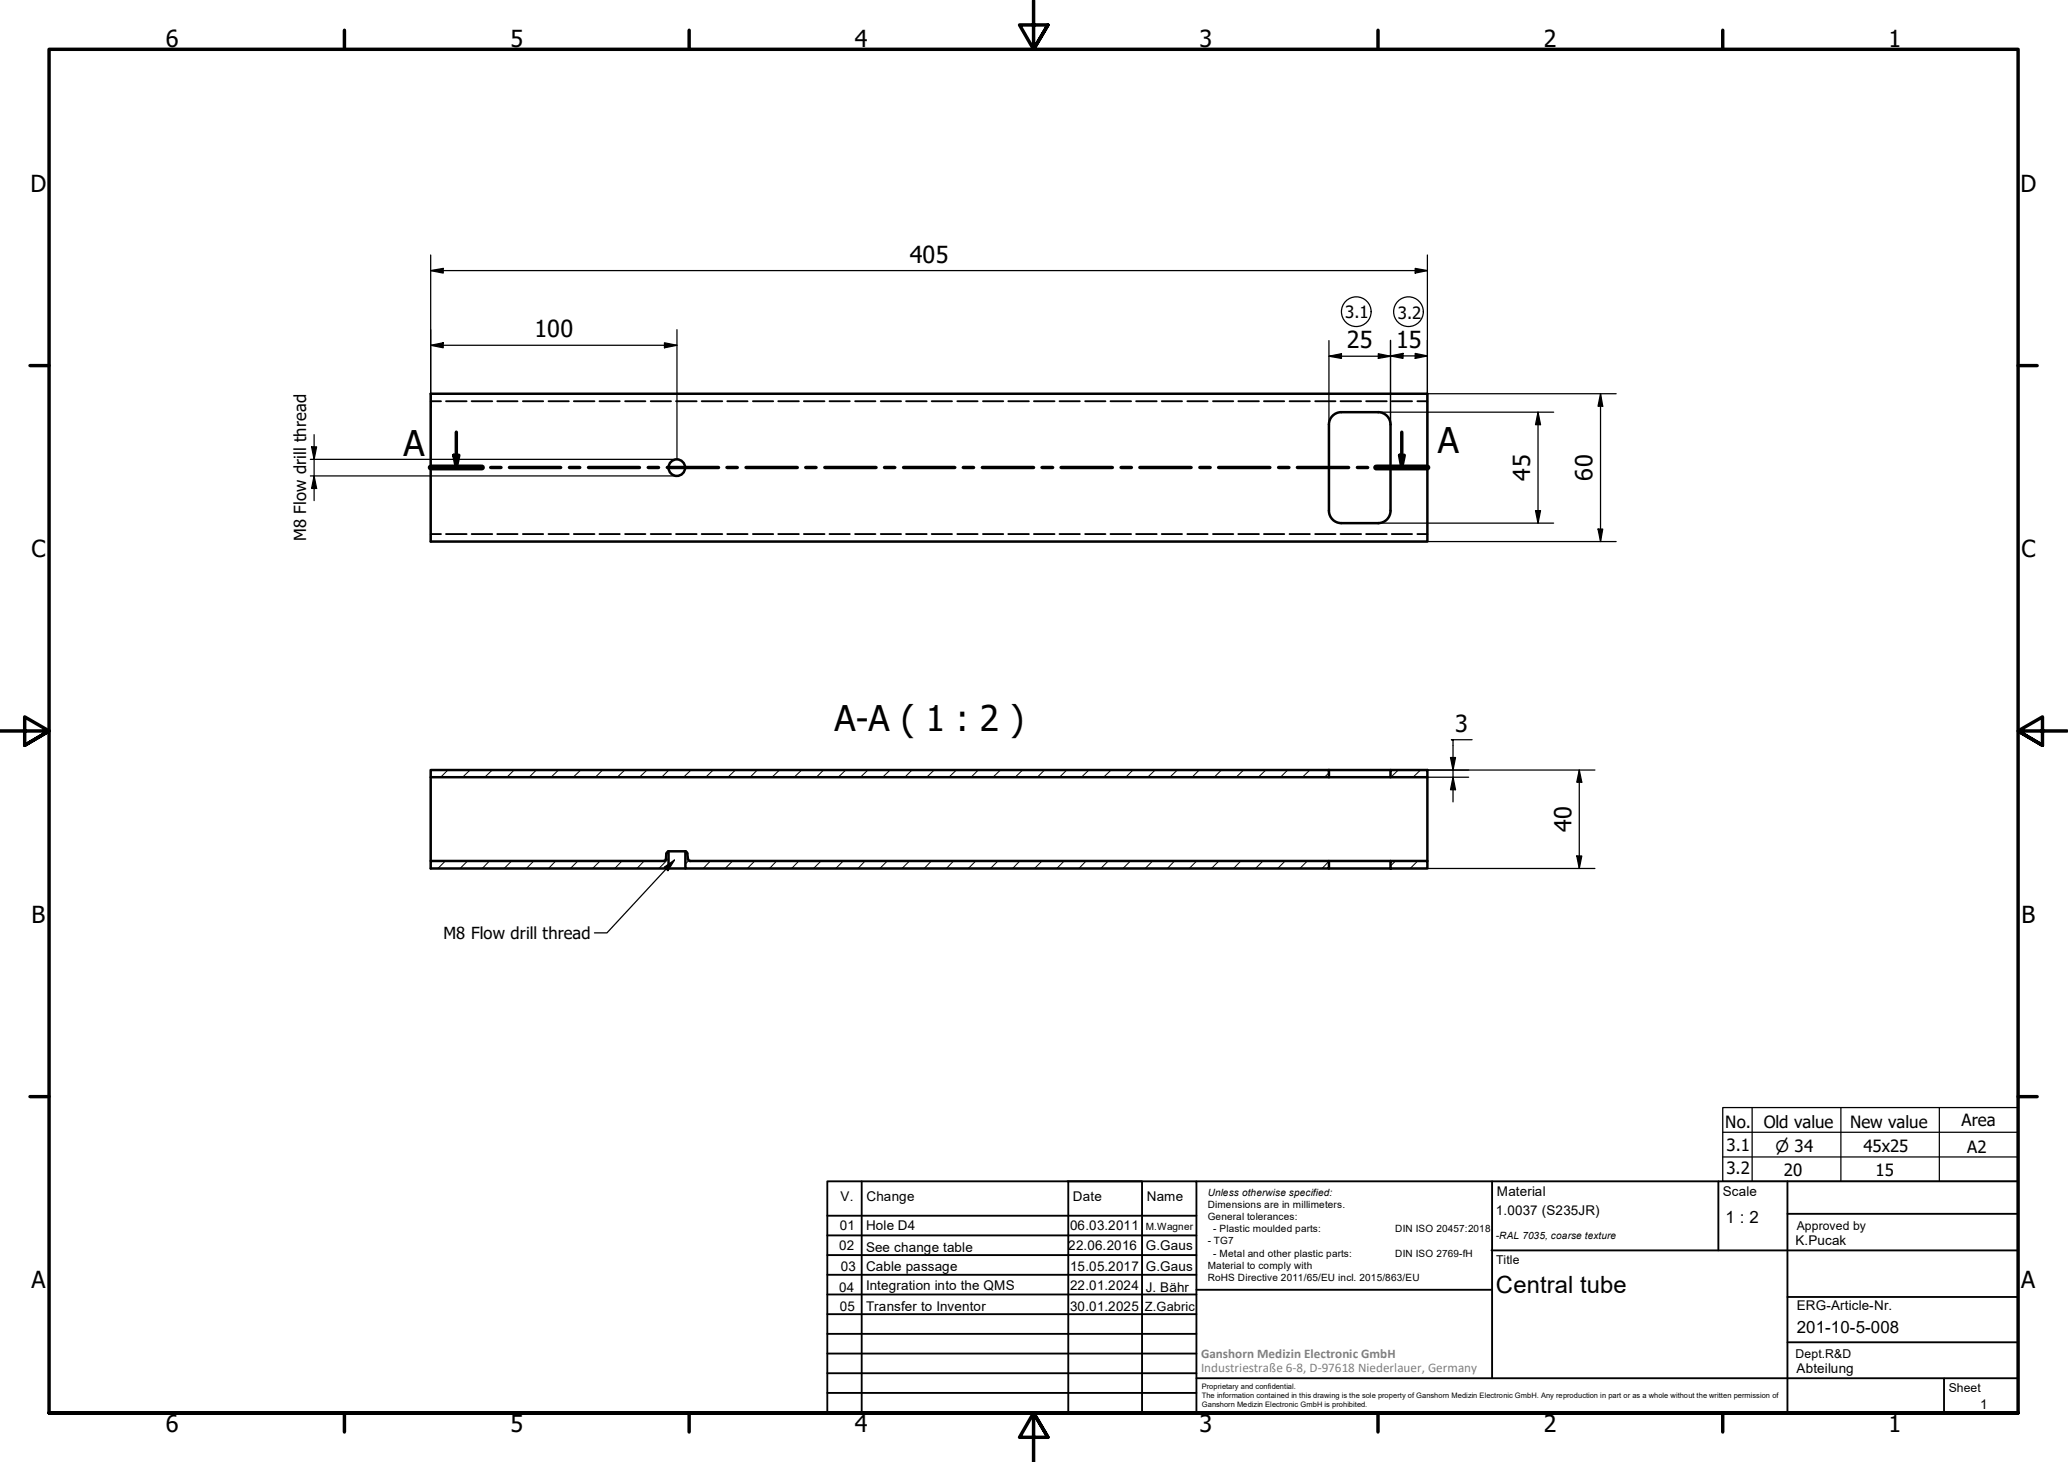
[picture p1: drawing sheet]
<svg xmlns="http://www.w3.org/2000/svg" width="420mm" height="297mm" viewBox="0 0 420 297" stroke-linecap="round" stroke-linejoin="round" font-family="sans-serif">
<!-- layer: Hatch (ISO) -->
<g fill="none" stroke="#000" stroke-width=".2">
<path d="M91 156.4l-1.5 1.5M95.5 156.4l-1.5 1.5M100 156.4l-1.5 1.5M104.5 156.4l-1.5 1.5M109 156.4l-1.5 1.5M113.5 156.4l-1.5 1.5M118 156.4l-1.5 1.5M122.4 156.4l-1.4 1.5M126.9 156.4l-1.5 1.5M131.4 156.4l-1.5 1.5M135.9 156.4l-1.5 1.5M140.4 156.4l-1.5 1.5"/>
<path d="M144.9 156.4l-1.5 1.5M149.4 156.4l-1.5 1.5M153.9 156.4l-1.5 1.5M158.4 156.4l-1.6 1.5M162.9 156.4l-1.5 1.5M167.3 156.4l-1.4 1.5M171.8 156.4l-1.5 1.5M176.3 156.4l-1.5 1.5M180.8 156.4l-1.5 1.5M185.3 156.4l-1.5 1.5M189.8 156.4l-1.5 1.5M194.3 156.4l-1.5 1.5"/>
<path d="M198.8 156.4l-1.5 1.5M203.3 156.4l-1.6 1.5M207.8 156.4l-1.6 1.5M212.2 156.4l-1.4 1.5M216.7 156.4l-1.4 1.5M221.2 156.4l-1.5 1.5M225.7 156.4l-1.5 1.5M230.2 156.4l-1.5 1.5M234.7 156.4l-1.5 1.5M239.2 156.4l-1.5 1.5M243.6 156.4l-1.4 1.5M248.2 156.4l-1.5 1.5"/>
<path d="M252.7 156.4l-1.6 1.5M257.2 156.4l-1.5 1.5M261.6 156.4l-1.4 1.5M266.1 156.4l-1.5 1.5M270 157l-.9 .9M284.1 156.4l-1.5 1.5M288.6 156.4l-1.5 1.5M90.5 174.9l-1.5 1.6M95 174.9l-1.5 1.6M99.4 174.9l-1.4 1.6M103.9 174.9l-1.5 1.6M108.5 174.9l-1.6 1.6"/>
<path d="M112.9 174.9l-1.5 1.6M117.4 174.9l-1.5 1.6M121.9 174.9l-1.5 1.6M126.4 174.9l-1.5 1.6M130.9 174.9l-1.5 1.6M135.8 174.5l-1.9 2M140 174.8l-.7 .8M144.3 174.9l-1.4 1.6M148.8 174.9l-1.5 1.6M153.4 174.9l-1.6 1.6M157.8 174.9l-1.5 1.6M162.3 174.9l-1.5 1.6"/>
<path d="M166.8 174.9l-1.5 1.6M171.3 174.9l-1.5 1.6M175.8 174.9l-1.5 1.6M180.3 174.9l-1.5 1.6M184.8 174.9l-1.5 1.6M189.2 174.9l-1.4 1.6M193.7 174.9l-1.4 1.6M198.2 174.9l-1.5 1.6M202.8 174.9l-1.6 1.6M207.2 174.9l-1.5 1.6M211.7 174.9l-1.5 1.6M216.2 174.9l-1.5 1.6"/>
<path d="M220.7 174.9l-1.5 1.6M225.2 174.9l-1.6 1.6M229.7 174.9l-1.5 1.6M234.2 174.9l-1.5 1.6M238.6 174.9l-1.4 1.6M243.1 174.9l-1.5 1.6M247.6 174.9l-1.5 1.6M252.1 174.9l-1.5 1.6M256.6 174.9l-1.5 1.6M261.1 174.9l-1.5 1.6M265.6 174.9l-1.5 1.6M270 175l-1.4 1.5"/>
<path d="M283.5 174.9l-1 1M288 174.9l-1.5 1.6"/>
</g>
<!-- layer: Hidden (ISO) -->
<g fill="none" stroke="#000" stroke-width=".38">
<path d="M87.5 81.5h2.1M90.6 81.5h4.2M95.8 81.5h4.2M101 81.5h4.2M106.2 81.5h4.2M111.4 81.5h4.2M116.6 81.5h4.2M121.8 81.5h4.1M127 81.5h4.1M132.2 81.5h4.1M137.4 81.5h4.1M142.6 81.5h4.1"/>
<path d="M147.8 81.5h4.1M153 81.5h4.1M158.1 81.5h4.2M163.3 81.5h4.2M168.5 81.5h4.2M173.7 81.5h4.2M178.9 81.5h4.2M184.1 81.5h4.2M189.3 81.5h4.1M194.5 81.5h4.1M199.7 81.5h4.1M204.9 81.5h4.1"/>
<path d="M210.1 81.5h4.1M215.3 81.5h4.1M220.5 81.5h4.1M225.6 81.5h4.2M230.8 81.5h4.2M236 81.5h4.2M241.2 81.5h4.2M246.4 81.5h4.2M251.6 81.5h4.2M256.8 81.5h4.1M262 81.5h4.1M267.2 81.5h4.1"/>
<path d="M272.4 81.5h4.1M277.6 81.5h4.1M282.8 81.5h4.1M288 81.5h2M87.5 108.5h2.1M90.6 108.5h4.2M95.8 108.5h4.2M101 108.5h4.2M106.2 108.5h4.2M111.4 108.5h4.2M116.6 108.5h4.2M121.8 108.5h4.1"/>
<path d="M127 108.5h4.1M132.2 108.5h4.1M137.4 108.5h4.1M142.6 108.5h4.1M147.8 108.5h4.1M153 108.5h4.1M158.1 108.5h4.2M163.3 108.5h4.2M168.5 108.5h4.2M173.7 108.5h4.2M178.9 108.5h4.2M184.1 108.5h4.2"/>
<path d="M189.3 108.5h4.1M194.5 108.5h4.1M199.7 108.5h4.1M204.9 108.5h4.1M210.1 108.5h4.1M215.3 108.5h4.1M220.5 108.5h4.1M225.6 108.5h4.2M230.8 108.5h4.2M236 108.5h4.2M241.2 108.5h4.2M246.4 108.5h4.2"/>
<path d="M251.6 108.5h4.2M256.8 108.5h4.1M262 108.5h4.1M267.2 108.5h4.1M272.4 108.5h4.1M277.6 108.5h4.1M282.8 108.5h4.1M288 108.5h2"/>
</g>
<!-- layer: Visible (ISO) -->
<g fill="none" stroke="#000" stroke-width=".51">
<path d="M87.5 80h202.5v30h-202.5zM270 86.3v17.5a2.51 2.51 0 0 0 2.5 2.5M272.5 83.7a2.51 2.51 0 0 0-2.5 2.6M272.5 83.7h7.5a2.51 2.51 0 0 1 2.5 2.6M282.5 86.3v17.5a2.51 2.51 0 0 1-2.5 2.5h-7.5M87.5 156.4h182.5v1.5h-182.5zM87.5 157.9v17M270 156.4h12.5M270 157.9h12.5M282.5 156.4h7.5v1.5h-7.5zM290 157.9v17M135.4 173.4l-.2 1.3-.4 .2"/>
<path d="M135.8 173v3.5h-48.3v-1.6h47.3M135.8 173h3.5v3.5h130.7v-1.6h-129.8M135.8 176.5h3.5M135.8 173l-.4 .4M139.2 173l.4 .2 .2 1.5 .4 .2M270 174.9h12.5M270 176.5h12.5M282.5 174.9h7.5v1.6h-7.5z"/>
<circle cx="137.5" cy="95" r="1.68"/>
</g>
<!-- layer: Section Line (ISO) -->
<g fill="none" stroke="#000" stroke-width=".7">
<path d="M87.5 95h10.4M92.2 92.5h1l-.5 2.5zM92.7 87.8v7.2M99.7 95h2.1M103.5 95h10.4M115.7 95h2.1M119.6 95h10.3M131.7 95h2.1M135.6 95h10.4M147.7 95h2.1M151.6 95h10.4M163.7 95h2.1"/>
<path d="M167.6 95h10.4M179.7 95h2.1M183.6 95h10.4M195.7 95h2.1M199.6 95h10.4M211.7 95h2.2M215.6 95h10.4M227.8 95h2.1M231.6 95h10.4M243.8 95h2.1M247.6 95h10.4M259.8 95h2.1"/>
<path d="M263.6 95h10.4M275.8 95h2.1M279.6 95h10.4M284.4 92.5h.9l-.5 2.5zM284.8 87.8v7.2"/>
</g>
<path d="M87.5 95h10.4M279.6 95h10.4" fill="none" stroke="#000" stroke-width="1.2"/>
<path d="M92.2 92.5h1l-.5 2.5zM284.4 92.5h.9l-.5 2.5z" fill="#000"/>
<!-- layer: Border (ISO) -->
<g fill="none" stroke="#000" stroke-width=".7">
<path d="M70 6.1v3.9M140 6.1v3.9M210 0v10l-2.9-4.9h5.8l-2.9 4.9 2.9-4.9M280 6.1v3.9M350 6.1v3.9M6.1 74.3h3.9M410 74.3h3.9M0 148.5h10l-5-2.8v5.7l5-2.9-5 2.9M420 148.5h-10l5-2.8v5.7l-5-2.9 5 2.9M6.1 222.8h3.9M410 222.8h3.9M10 287.1v-277.1h400v277.1h-400h400"/>
<path d="M70 287.1v3.8M140 287.1v3.8M212.9 292l-2.9-4.9 2.9 4.9h-5.8l2.9-4.9v9.9M280 287.1v3.8M350 287.1v3.8"/>
</g>
<!-- layer: TitleBlock -->
<g fill="none" stroke="#000" stroke-width=".38">
<path d="M168.1 251h75M168.1 247h75M168.1 255h75M168.1 259h75M175.1 240v47M216.9 240h15M217 240v47M232 240v47M243.1 240.1v46.9h-75v-47h241.9v47.1h-167M303 254h107M303.1 240v40M349.1 240v14"/>
<path d="M363.2 240v47.1M363.2 246.6h46.8M168.1 271h75M168.1 263h75M168.1 267h75M168.1 275h75M168.1 279h75M243.1 262.1h60M363.2 272.7h46.8M363.2 263.5h46.8M168.1 283h75M216.9 287h15"/>
<path d="M243.1 280h166.9M395 280.1v7"/>
</g>
<!-- layer: Sketch Geometry (ISO) -->
<g fill="none" stroke="#000" stroke-width=".25">
<path d="M135.8 95h3.5M350 225h60v15h-60zM350 230h60M350 235.1h60M356 225v15M374 225v15M394 225v15"/>
<circle cx="275.6" cy="63.3" r="3"/>
<circle cx="286.2" cy="63.3" r="3"/>
</g>
<!-- layer: Dimension (ISO) -->
<g fill="none" stroke="#000" stroke-width=".25">
<path d="M87.5 55l2.5-.5v1zM87.5 55h202.5M87.5 51.8v43.2M287.5 54.5l2.5 .5-2.5 .5zM290 51.8v43.2M87.5 70.2l2.5-.6v1.1zM87.5 70.2h50M135 69.6l2.5 .6-2.5 .5zM137.5 67v26.3h-74.4M270 72.4l2.5-.5v.9zM270 72.4h12.5M270 69.2v17.1"/>
<path d="M280 71.9l2.5 .5-2.5 .4zM282.5 72.3l2.6-.5v1zM282.5 69.1v17.2M282.5 72.3h7.5M287.5 71.8l2.5 .5-2.5 .5zM290 80h38.4M325.2 80l.4 2.5h-.9zM325.2 80v30M63.1 96.7h74.4M63.3 90.8h1l-.5 2.5zM63.8 96.7l.5 2.5h-1zM63.8 88.3v13.4"/>
<path d="M280 83.7h35.7M312.5 83.7l.5 2.6h-1zM312.5 83.7v22.6M280 106.3h35.7M290 110h38.4M312 103.7h1l-.5 2.6zM324.7 107.5h.9l-.4 2.5zM290 156.4h34M290 157.9h8.4M294.7 153.9h1l-.5 2.5zM295.2 157.9l.5 2.6h-1zM299.1 150.3h-4.2h.3v12.6"/>
<path d="M320.9 156.4l.5 2.5h-1zM320.9 156.4v20.1M290 176.5h34M320.4 173.9h1l-.5 2.6z"/>
</g>
<g fill="#000">
<path d="M87.5 55l2.5-.5v1zM287.5 54.5l2.5 .5-2.5 .5zM87.5 70.2l2.5-.6v1.1zM135 69.6l2.5 .6-2.5 .5zM270 72.4l2.5-.5v.9zM280 71.9l2.5 .5-2.5 .4zM282.5 72.3l2.6-.5v1zM287.5 71.8l2.5 .5-2.5 .5zM63.3 90.8h1l-.5 2.5zM63.8 96.7l.5 2.5h-1zM312.5 83.7l.5 2.6h-1zM325.2 80l.4 2.5h-.9z"/>
<path d="M312 103.7h1l-.5 2.6zM324.7 107.5h.9l-.4 2.5zM294.7 153.9h1l-.5 2.5zM320.9 156.4l.5 2.5h-1zM295.2 157.9l.5 2.6h-1zM320.4 173.9h1l-.5 2.6z"/>
</g>
<!-- layer: Symbol (ISO) -->
<path d="M134.9 176.2l2.1-1.5-1.3 2.2zM137 174.7l-13.7 14.8h-2.5" fill="none" stroke="#000" stroke-width=".25"/>
<path d="M134.9 176.2l2.1-1.5-1.3 2.2z" fill="#000"/>
<g font-size="7.2">
<text x="82" y="92.7">A</text>
<text x="292.1" y="92">A</text>
<text x="169.5" y="148.5">A-A ( 1 : 2 )</text>
</g>
<g font-size="4.8">
<text x="33.7" y="9.6">6</text>
<text x="103.7" y="9.6">5</text>
<text x="173.7" y="9.6">4</text>
<text x="243.7" y="9.6">3</text>
<text x="313.7" y="9.6">2</text>
<text x="383.7" y="9.6">1</text>
<text x="6.2" y="38.9">D</text>
<text x="410.5" y="38.9">D</text>
<text x="184.8" y="53.4">405</text>
<text x="108.6" y="68.6">100</text>
<text x="273.6" y="70.7">25</text>
<text x="283.7" y="70.7">15</text>
<text x="310.9" y="97.6" transform="rotate(-90 310.9 97.6)">45</text>
<text x="323.5" y="97.6" transform="rotate(-90 323.5 97.6)">60</text>
<text x="6.4" y="113.1">C</text>
<text x="410.7" y="113.1">C</text>
<text x="295.7" y="148.7">3</text>
<text x="319.3" y="169.1" transform="rotate(-90 319.3 169.1)">40</text>
<text x="6.4" y="187.4">B</text>
<text x="410.7" y="187.4">B</text>
<text x="6.4" y="261.7">A</text>
<text x="303.9" y="262.7">Central tube</text>
<text x="410.7" y="261.7">A</text>
<text x="33.7" y="290.9">6</text>
<text x="103.7" y="290.9">5</text>
<text x="173.7" y="290.9">4</text>
<text x="243.7" y="290.9">3</text>
<text x="313.7" y="290.9">2</text>
<text x="383.7" y="290.9">1</text>
</g>
<g font-size="3.4">
<text x="273.3" y="64.6">3.1</text>
<text x="284" y="64.8">3.2</text>
<text x="62.2" y="110" transform="rotate(-90 62.2 110)">M8 Flow drill thread</text>
<text x="90.1" y="190.8">M8 Flow drill thread</text>
<text x="350.5" y="229.2">No.</text>
<text x="350.8" y="233.9">3.1</text>
<text x="358.3" y="229.2">Old value</text>
<text x="375.9" y="229.2">New value</text>
<text x="398.5" y="228.8">Area</text>
<text x="350.8" y="238.6">3.2</text>
<text x="362.4" y="239">20</text>
<text x="378.6" y="234.1">45x25</text>
<text x="381.1" y="238.9">15</text>
<text x="399.7" y="234.2">A2</text>
<text x="350.6" y="248.5">1 : 2</text>
<text x="365.1" y="270.9">201-10-5-008</text>
</g>
<text font-size="3.2" x="360.7" y="234.1">⌀ 34</text>
<g font-size="2.7">
<text x="170.8" y="244">V.</text>
<text x="176" y="244">Change</text>
<text x="218" y="244">Date</text>
<text x="233" y="244">Name</text>
<text x="304.1" y="243">Material</text>
<text x="350" y="243.1">Scale</text>
<text x="170.6" y="249.9">01</text>
<text x="176" y="249.9">Hole D4</text>
<text x="217.4" y="250">06.03.2011</text>
<text x="303.9" y="246.8">1.0037 (S235JR)</text>
<text x="170.5" y="254">02</text>
<text x="176" y="254.4">See change table</text>
<text x="217" y="254">22.06.2016</text>
<text x="232.8" y="254">G.Gaus</text>
<text x="364.8" y="253">K.Pucak</text>
<text x="170.5" y="262.5">04</text>
<text x="170.8" y="258.3">03</text>
<text x="176" y="258.3">Cable passage</text>
<text x="176" y="262.1">Integration into the QMS</text>
<text x="217.4" y="258.3">15.05.2017</text>
<text x="217.4" y="262.1">22.01.2024</text>
<text x="232.8" y="258.3">G.Gaus</text>
<text x="232.8" y="262.5">J. Bähr</text>
<text x="170.6" y="266.3">05</text>
<text x="176" y="266.3">Transfer to Inventor</text>
<text x="217.4" y="266.3">30.01.2025</text>
<text x="365.1" y="266.1">ERG-Article-Nr.</text>
<text x="365" y="279">Abteilung</text>
<text x="402.3" y="286.2">1</text>
</g>
<g font-size="2.7" fill="#808080">
<text x="244" y="275.8">Ganshorn Medizin Electronic GmbH</text>
<text x="244" y="278.7">Industriestraße 6-8, D-97618 Niederlauer, Germany</text>
</g>
<text font-size="2.6" x="232.6" y="266.3">Z.Gabric</text>
<g font-size="2.5">
<text x="365.1" y="249.9">Approved by</text>
<text x="304" y="256.8">Title</text>
<text x="364.8" y="275.8">Dept.R&amp;D</text>
<text x="395.9" y="282.9">Sheet</text>
</g>
<g font-size="2">
<text x="245.4" y="242.9">Unless otherwise specified:</text>
<text x="245.4" y="245.4">Dimensions are in millimeters.</text>
<text x="232.8" y="250">M.Wagner</text>
<text x="245.4" y="247.9">General tolerances:</text>
<text x="246.5" y="250.4">- Plastic moulded parts:</text>
<text x="283.5" y="250.4">DIN ISO 20457:2018</text>
<text x="303.9" y="251.6">-RAL 7035, coarse texture</text>
<text x="245.4" y="252.8">- TG7</text>
<text x="245.4" y="257.9">Material to comply with</text>
<text x="246.5" y="255.4">- Metal and other plastic parts:</text>
<text x="283.5" y="255.4">DIN ISO 2769-fH</text>
<text x="245.4" y="260.3">RoHS Directive 2011/65/EU incl. 2015/863/EU</text>
</g>
<g font-size="1.5">
<text x="244.2" y="282.2">Proprietary and confidential.</text>
<text x="244.2" y="284">The information contained in this drawing is the sole property of Ganshorn Medizin Electronic GmbH. Any reproduction in part or as a whole without the written permission of</text>
<text x="244.2" y="285.8">Ganshorn Medizin Electronic GmbH is prohibited.</text>
</g>
</svg>
